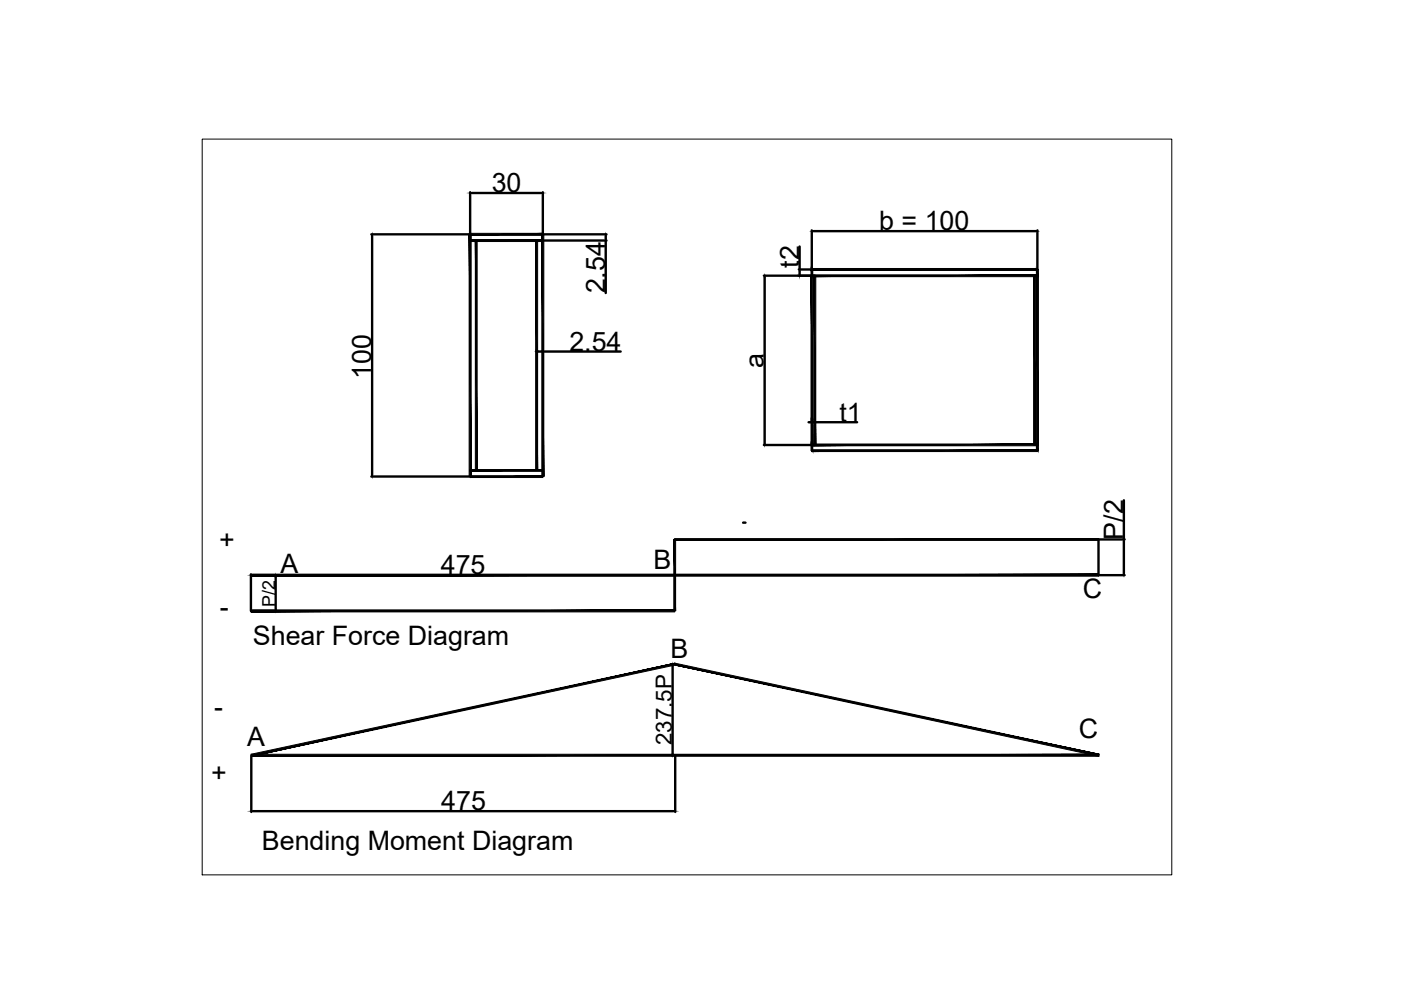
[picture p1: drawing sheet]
<svg xmlns="http://www.w3.org/2000/svg" width="297mm" height="210mm" viewBox="0 0 297 210" stroke-linecap="round" stroke-linejoin="round" font-family="sans-serif">
<!-- layer: 0 -->
<path d="M42.9 29.5h205.5v156h-205.5z" fill="none" stroke="#000" stroke-width=".21"/>
<g fill="#000" stroke="#000" stroke-width=".21">
<path d="M78.9 49.7v.3h-.1zM99.7 40.9h.3zM114.8 40.9h.3zM128.4 49.7l.1 .3h-.1zM128.4 50.7h.1l-.1 .3zM162.1 58.4l.1 .4h-.2zM169.5 58.1v.3zM169.5 57.1l.1 .4zM172.1 49l.4-.1v.2zM219.6 48.9l.3 .1-.3 .1zM113.8 74.5h.3v.1zM114.8 74.5h.3l-.3 .1z"/>
<path d="M162 94h.2l-.1 .3zM171.8 89.5h.3l-.3 .1zM172.7 89.5h.4v.1zM78.8 100.7h.1v.3zM238.3 114.4v.3h-.1zM53.2 121.9l.3 .1zM58.4 129.2h.1l-.1 .3zM58.4 121.9l.1 .4h-.1zM142.7 121.9h.3zM238.2 121.6h.1v.3zM142.6 140.8v.4h-.1zM142.5 159.8h.1v.3z"/>
<path d="M53.3 172h.4zM142.8 171.9l.4 .1z"/>
<path d="M99.7 49.5v.4l15.4-.4zM99.7 49.9l15.4-.4v.4z"/>
<path d="M99.7 50.8v.4l15.4-.4zM99.7 51.2l15.4-.4v.4z"/>
<path d="M113.6 51l.4 48.8v-48.8zM113.6 51l.4 48.8h-.4z"/>
<path d="M114.9 49.7l.4 51.3v-51.3zM114.9 49.7l.4 51.3h-.4z"/>
<path d="M171.9 57.1v1.3h.4zM171.9 57.1h.4v1.3z"/>
<path d="M172.1 58.3v.4l47.8-.4zM172.1 58.7l47.8-.4v.4z"/>
<path d="M172.1 56.9v.4l47.8-.4zM172.1 57.3l47.8-.4v.4z"/>
<path d="M172.5 58.4l.5 35.9v-35.9zM172.5 58.4l.5 35.9h-.5z"/>
<path d="M219.1 58.4l.4 35.9v-35.9zM219.1 58.4l.4 35.9h-.4z"/>
<path d="M219.7 58.4l.5 35.9v-35.9zM219.7 58.4l.5 35.9h-.5z"/>
<path d="M219.7 57.1l.5 1.3v-1.3zM219.7 57.1l.5 1.3h-.5z"/>
<path d="M100.8 51v48.8h.4zM100.8 51h.4v48.8z"/>
<path d="M99.7 99.9h15.4v-.3zM99.7 99.6h15.4l-15.4 .3z"/>
<path d="M171.9 58.4v35.9h.4zM171.9 58.4h.4v35.9z"/>
<path d="M171.9 94.2v1.3h.4zM171.9 94.2h.4v1.3z"/>
<path d="M172.1 94.5h47.8v-.4zM172.1 94.1h47.8l-47.8 .4z"/>
<path d="M172.1 95.7h47.8v-.3zM172.1 95.4h47.8l-47.8 .3z"/>
<path d="M219.7 94.3l.5 1.2v-1.2zM219.7 94.3l.5 1.2h-.5z"/>
<path d="M99.5 49.7v51.3h.4zM99.5 49.7h.4v51.3z"/>
<path d="M99.7 101.2h15.4v-.3zM99.7 100.9h15.4l-15.4 .3z"/>
<path d="M142.9 114.4l.3 15.1v-15.1zM142.9 114.4l.3 15.1h-.3z"/>
<path d="M143 114.6h89.9v-.4zM143 114.2h89.9l-89.9 .4z"/>
<path d="M53.2 121.7v.5l179.7-.5zM53.2 122.2l179.7-.5v.5z"/>
<path d="M53.2 129.7h89.8v-.4zM53.2 129.3h89.8l-89.8 .4z"/>
<path d="M53.3 159.9v.4l179.7-.4zM53.3 160.3l179.7-.4v.4z"/>
<path d="M53.4 160.3l89.8-19.3-.1-.4zM53.2 159.9l89.9-19.3-89.7 19.7z"/>
<path d="M143.1 141l89.8 19.3 .1-.4zM143.2 140.6l89.8 19.3-89.9-18.9z"/>
</g>
<g fill="none" stroke="#000" stroke-width=".51">
<path d="M78.7 49.7h20.9M78.9 50v50.7M99.7 40.8v8.8M99.7 49.7v1.3M100 40.9h14.8M115.1 40.8v8.8M115.2 49.7h13.4M115.2 51h13.4M128.4 50v.7M128.4 51v11.1M162 58.4h10M162.1 58.8v35.2"/>
<path d="M169.4 57.1h2.6M169.5 52.3v4.8M169.5 57.5v.6M172.1 48.8v8.3M172.1 58.4h.6M172.5 49h47.1M219.3 58.4h.6M219.9 48.8v8.3M113.8 74.4v.1M114.1 74.5h.7M115.1 74.4v.1h16.5M99.7 99.8h1.3"/>
<path d="M162 94.3h10M171.4 89.5h.4M172.1 88.7v1M172.1 89.5h.6M172.7 88.7v1M173.1 89.5h8.6M78.7 101h20.9M157.6 110.8h.5M232.9 114.4v7.5M233 114.4h5.4M238.3 106.1v8.3M238.3 114.7v6.9"/>
<path d="M53.2 121.8v.1M53.2 121.9v7.6M53.3 129.5h5.3M53.3 121.9h89.4M58.4 122.3v6.9M143 121.8v.1M233 121.9h5.4M142.4 140.8h.6M142.6 141.2v18.6M53.3 160.2v12M53.7 172h89.1M142.4 160.1h.6"/>
<path d="M143.2 160.2v12"/>
</g>
<g font-size="5.7">
<text x="104.3" y="40.8">30</text>
<text x="186.4" y="48.8">b = 100</text>
<text x="169.4" y="56.8" transform="rotate(-90 169.4 56.8)">t2</text>
<text x="128.3" y="62.2" transform="rotate(-90 128.3 62.2)">2.54</text>
<text x="120.7" y="74.4">2.54</text>
<text x="162" y="78" transform="rotate(-90 162 78)">a</text>
<text x="78.7" y="80.3" transform="rotate(-90 78.7 80.3)">100</text>
<text x="178" y="89.4">t1</text>
<text x="46.5" y="116.4">+</text>
<text x="238.1" y="114.4" transform="rotate(-90 238.1 114.4)">P/2</text>
<text x="59.5" y="121.5">A</text>
<text x="93.5" y="121.8">475</text>
<text x="138.6" y="120.6">B</text>
<text x="46.6" y="130.7">-</text>
<text x="229.6" y="126.9">C</text>
<text x="53.6" y="136.8">Shear Force Diagram</text>
<text x="142.2" y="139.4">B</text>
<text x="45.4" y="151.7">-</text>
<text x="52.4" y="158.3">A</text>
<text x="228.8" y="156.4">C</text>
<text x="44.8" y="165.8">+</text>
<text x="93.5" y="171.8">475</text>
<text x="55.5" y="180.2">Bending Moment Diagram</text>
</g>
<text font-size="4.7" x="142.4" y="158" transform="rotate(-90 142.4 158)">237.5P</text>
<text font-size="3.8" x="58.3" y="128.6" transform="rotate(-90 58.3 128.6)">P/2</text>
</svg>
